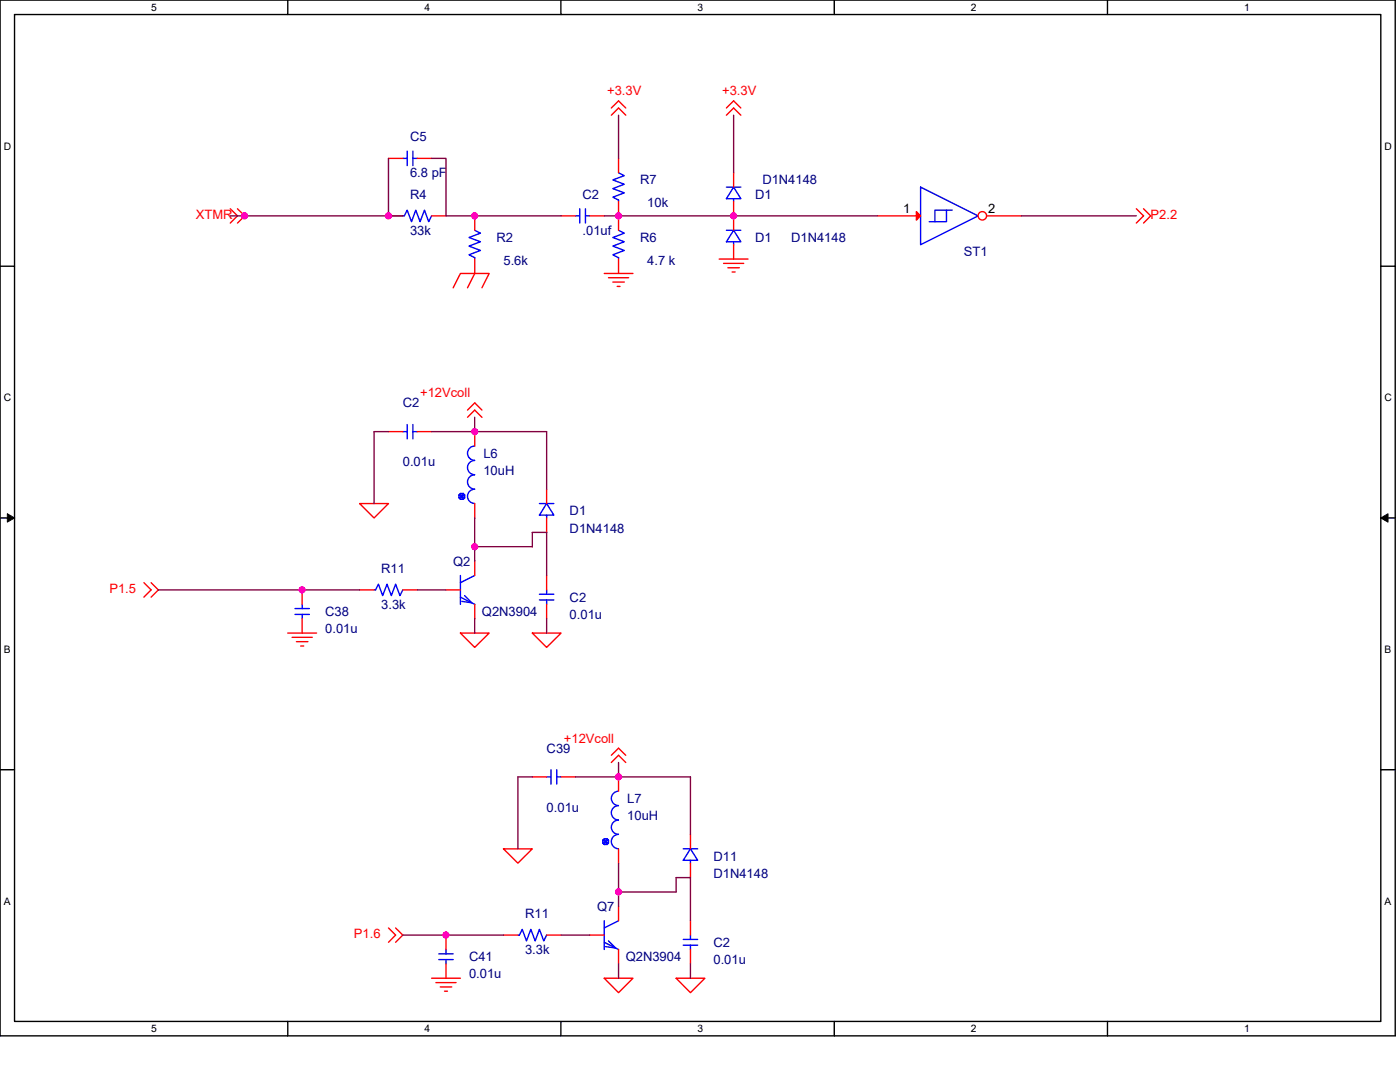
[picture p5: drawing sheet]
<svg xmlns="http://www.w3.org/2000/svg" width="279mm" height="216mm" viewBox="0 0 279 216" stroke-linecap="round" stroke-linejoin="round" font-family="sans-serif">
<path d="M0 0h278.4v206.7h-278.4zM2.9 2.9h272.7v200.9h-272.7z" fill="none" stroke="#000" stroke-width=".28"/>
<g fill="#fff">
<path d="M30.2 .3h1.1v2.3h-1.1z"/>
<path d="M30.2 204.1h1.1v2.3h-1.1z"/>
</g>
<path d="M57.4 0v2.9M57.4 203.8v2.9" fill="none" stroke="#000" stroke-width=".28"/>
<g fill="#fff">
<path d="M84.7 .3h1.1v2.3h-1.1z"/>
<path d="M84.7 204.1h1.1v2.3h-1.1z"/>
</g>
<path d="M112 0v2.9M112 203.8v2.9" fill="none" stroke="#000" stroke-width=".28"/>
<g fill="#fff">
<path d="M139.2 .3h1.2v2.3h-1.2z"/>
<path d="M139.2 204.1h1.2v2.3h-1.2z"/>
</g>
<path d="M166.5 0v2.9M166.5 203.8v2.9" fill="none" stroke="#000" stroke-width=".28"/>
<g fill="#fff">
<path d="M193.8 .3h1.1v2.3h-1.1z"/>
<path d="M193.8 204.1h1.1v2.3h-1.1z"/>
</g>
<path d="M221 0v2.9M221 203.8v2.9" fill="none" stroke="#000" stroke-width=".28"/>
<g fill="#fff">
<path d="M248.3 .3h1.1v2.3h-1.1z"/>
<path d="M248.3 204.1h1.1v2.3h-1.1z"/>
<path d="M.7 28h1.5v2.3h-1.5z"/>
<path d="M276.3 28h1.5v2.3h-1.5z"/>
<path d="M.7 78.2h1.5v2.3h-1.5z"/>
<path d="M276.3 78.2h1.5v2.3h-1.5z"/>
</g>
<path d="M0 53.1h2.9M275.6 53.1h2.8" fill="none" stroke="#000" stroke-width=".28"/>
<g fill="#fff">
<path d="M.7 128.5h1.4v2.2h-1.4z"/>
<path d="M276.3 128.5h1.4v2.2h-1.4z"/>
</g>
<path d="M0 103.4h2.9M275.6 103.4h2.8" fill="none" stroke="#000" stroke-width=".28"/>
<path d="M1.5 102.5l1.4 .9-1.4 .8zM275.6 103.4l1.4-.9v1.7z" fill="#000" stroke="#000" stroke-width=".2"/>
<g fill="#fff">
<path d="M.7 178.7h1.4v2.3h-1.4z"/>
<path d="M276.3 178.7h1.4v2.3h-1.4z"/>
</g>
<path d="M0 153.6h2.9M275.6 153.6h2.8" fill="none" stroke="#000" stroke-width=".28"/>
<g fill="none" stroke="#f00" stroke-width=".28">
<path d="M122 21.5l1.4-1.4 1.5 1.4M122 23l1.4-1.5 1.5 1.5M123.4 31.6v2.9M145 21.5l1.4-1.4 1.4 1.4M145 23l1.4-1.5 1.4 1.5M146.4 34.5v2.8M46 41.7l1.4 1.4-1.4 1.4M47.4 41.7l1.4 1.4-1.4 1.4M90.4 57.4l1.5-2.8h5.7l-1.4 2.8M94.7 51.7v2.9l-1.4 2.8M94.7 43.1v2.9M120.6 54.6h5.7"/>
<path d="M121.4 55.4h4.1M122.3 56.3h2.3M123.2 57.2h.5M123.4 40.2v5.8M123.4 51.7v2.9M143.5 51.7h5.8M144.4 52.6h4M145.3 53.4h2.3M146.1 54.3h.6M146.4 40.2v5.8M146.4 48.8v2.9M175.1 43.1h8.6"/>
<path d="M226.8 41.7l1.4 1.4-1.4 1.4M228.2 41.7l1.4 1.4-1.4 1.4M93.3 81.8l1.4-1.4 1.5 1.4M93.3 83.3l1.4-1.5 1.5 1.5M109.1 97.6v2.9M28.7 116.3l1.5 1.4-1.5 1.4M30.2 116.3l1.4 1.4-1.4 1.4M60.3 117.7v2.9M71.8 100.5h5.7l-2.8 2.9zM109.1 103.4v2.8M109.1 114.8v2.9M57.4 126.3h5.8"/>
<path d="M58.3 127.2h4M59.2 128h2.2M60 128.9h.6M60.3 123.4v2.9M91.9 126.3h5.7l-2.9 2.9zM106.2 126.3h5.8l-2.9 2.9zM109.1 120.6v2.8M122 150.7l1.4-1.4 1.5 1.4M122 152.1l1.4-1.4 1.5 1.4M100.5 169.4h5.7l-2.8 2.8zM137.8 172.2v2.9M137.8 166.5v2.9"/>
<path d="M77.5 185.2l1.5 1.4-1.5 1.4M79 185.2l1.4 1.4-1.4 1.4M86.1 195.2h5.8M87 196.1h4M87.9 196.9h2.2M88.7 197.8h.6M89 192.3v2.9M89 186.6v2.9M120.6 195.2h5.7l-2.9 2.9zM134.9 195.2h5.8l-2.9 2.9zM137.8 189.5v2.8M137.8 183.7v2.9"/>
</g>
<g fill="none" stroke="#00f" stroke-width=".28">
<path d="M123.4 34.5l1.2 .6-2.3 .8 2.3 .9-2.3 .8 2.3 .9-2.3 .8 1.1 .6v.3M145 37.3h2.8M146.4 39.6v.6M146.4 37.3l1.4 2.3h-2.8zM183.7 37.3l11.5 5.8-11.5 5.7zM94.7 46l1.2 .5-2.3 .9 2.3 .8-2.3 .9 2.3 .9-2.3 .8 1.1 .6v.3M123.4 46l1.2 .5-2.3 .9 2.3 .8-2.3 .9 2.3 .9-2.3 .8 1.1 .6v.3M145 46h2.8M146.4 48.2v.6M146.4 46l1.4 2.2h-2.8zM188.9 41.9v2.3h-3.5M190 41.9h-3.4v2.3"/>
<path d="M107.7 100.5h2.8M107.7 119.7h2.8M107.7 118.6h2.8M109.1 102.8v.6M109.1 117.7v.9M109.1 119.7v.9M109.1 100.5l1.4 2.3h-2.8zM58.9 122.6h2.8M58.9 121.4h2.8M60.3 120.6v.8M60.3 122.6v.8M136.4 169.4h2.8"/>
<path d="M137.8 171.7v.5M137.8 169.4l1.4 2.3h-2.8zM87.6 191.5h2.8M87.6 190.3h2.8M89 189.5v.8M89 191.5v.8M136.4 188.6h2.8M136.4 187.5h2.8M137.8 186.6v.9M137.8 188.6v.9"/>
</g>
<path d="M182.9 42.2l.8 .9-.8 .8z" fill="#f00" stroke="#f00" stroke-width=".28"/>
<circle cx="196" cy="43.1" r=".84" fill="#fff" stroke="#f00" stroke-width=".28"/>
<g fill="none" stroke="#f00" stroke-width=".28">
<path d="M77.5 31.6h2.9M83.3 31.6h2.8M77.5 43.1h2.9M86.1 43.1h2.9M112 43.1h2.8M117.7 43.1h2.9M196.9 43.1h6.9M77.5 86.1h2.9M83.3 86.1h2.8M94.7 86.1v2.9M71.8 117.7h2.9M80.4 117.7h2.9"/>
<path d="M89 117.7h2.9M94.7 112v2.8M94.7 100.5v2.9M94.7 120.6v2.8M106.2 155h2.9M112 155h2.8M123.4 155v2.9M123.4 169.4v2.8M100.5 186.6h2.9M109.1 186.6h2.9M117.7 186.6h2.9M123.4 180.8v2.9"/>
<path d="M123.4 189.5v2.8"/>
</g>
<g fill="none" stroke="#00f" stroke-width=".28">
<path d="M80.4 31.6h.9M81.3 30.2v2.8M82.4 30.2v2.8M82.4 31.6h.9M80.4 43.1h.3l.6-1.2 .8 2.3 .9-2.3 .8 2.3 .9-2.3 .9 2.3 .5-1.1M114.8 43.1h.9M115.7 41.7v2.8M116.8 41.7v2.8M116.8 43.1h.9M80.4 86.1h.9M81.3 84.7v2.9M82.4 84.7v2.9"/>
<path d="M82.4 86.1h.9M91.9 98.5l.6 1.1M92.5 98.5l.2 .3M92.5 98.5l-.6 1.1M92.5 98.5h-.6l-.3 .3M92.7 99.3l-.2 .3h-.6M92.7 98.8v.5M92.7 99.3l-1.1-.5v.5l.3 .3M92.7 98.8l-1.1 .5M94.7 97.6a1.42 1.42 0 0 0-1.4 1.4 1.42 1.42 0 0 0 1.4 1.5M94.7 89a1.43 1.43 0 0 0-1.4 1.4 1.43 1.43 0 0 0 1.4 1.5M94.7 91.9a1.42 1.42 0 0 0-1.4 1.4 1.42 1.42 0 0 0 1.4 1.4"/>
<path d="M94.7 94.7a1.43 1.43 0 0 0-1.4 1.5 1.43 1.43 0 0 0 1.4 1.4M74.7 117.7h.3l.5-1.1 .9 2.3 .8-2.3 .9 2.3 .9-2.3 .8 2.3 .6-1.2M91.9 114.8v5.8M91.9 119.1l2.8 1.5M92.7 118.9l1.5 1.4-2-.3M94.7 114.8l-2.8 1.5M109.1 155h.9M110 153.6v2.9M111.1 153.6v2.9M111.1 155h.9M123.4 157.9a1.43 1.43 0 0 0-1.4 1.4 1.43 1.43 0 0 0 1.4 1.4 1.44 1.44 0 0 0-1.4 1.5 1.44 1.44 0 0 0 1.4 1.4M120.6 167.4l.6 1.1"/>
<path d="M121.2 167.4l.2 .2M121.2 167.4l-.6 1.1M121.2 167.4h-.6l-.3 .2M121.4 168.2l-.2 .3h-.6M121.4 167.6v.6M121.4 168.2l-1.1-.6v.6l.3 .3M121.4 167.6l-1.1 .6M123.4 163.6a1.43 1.43 0 0 0-1.4 1.5 1.43 1.43 0 0 0 1.4 1.4 1.43 1.43 0 0 0-1.4 1.4 1.43 1.43 0 0 0 1.4 1.5M103.4 186.6h.3l.5-1.2 .9 2.3 .8-2.3 .9 2.3 .9-2.3 .8 2.3 .6-1.1M120.6 183.7v5.8M120.6 188l2.8 1.5M121.4 187.7l1.5 1.5-2-.3"/>
<path d="M123.4 183.7l-2.8 1.5"/>
</g>
<g fill="none" stroke="#800040" stroke-width=".28">
<path d="M77.5 31.6v11.5M86.1 31.6h2.9v11.5h23M123.4 23v8.6M146.4 23v11.5M46 43.1h31.5M77.5 43.1h2.9M120.6 43.1h54.5M203.8 43.1h23M77.5 86.1h-2.8v14.4M86.1 86.1h8.6M94.7 86.1h14.4v11.5M94.7 83.3v2.8"/>
<path d="M31.6 117.7h40.2M83.3 117.7h5.7M94.7 103.4v5.7M94.7 109.1h11.5v-2.9h2.9v8.6M94.7 109.1v2.9M94.7 123.4v2.9M109.1 123.4v2.9M106.2 155h-2.8v14.4M114.8 155h8.6M123.4 155h14.4v11.5M123.4 152.1v2.9M123.4 178h11.5v-2.9h2.9v8.6"/>
<path d="M123.4 172.2v5.8M123.4 178v2.8M80.4 186.6h20.1M112 186.6h5.7M123.4 192.3v2.9M137.8 192.3v2.9"/>
</g>
<g fill="#f0f" stroke="#f0f" stroke-width=".28">
<circle cx="94.7" cy="43.1" r=".57"/>
<circle cx="123.4" cy="43.1" r=".57"/>
<circle cx="146.4" cy="43.1" r=".57"/>
<circle cx="60.3" cy="117.7" r=".57"/>
<circle cx="48.8" cy="43.1" r=".57"/>
<circle cx="77.5" cy="43.1" r=".57"/>
<circle cx="94.7" cy="86.1" r=".57"/>
<circle cx="94.7" cy="109.1" r=".57"/>
<circle cx="123.4" cy="155" r=".57"/>
<circle cx="123.4" cy="178" r=".57"/>
<circle cx="89" cy="186.6" r=".57"/>
</g>
<g font-size="2.6" fill="#f00">
<text x="121.2" y="19">+3.3V</text>
<text x="144.1" y="19">+3.3V</text>
<text x="39.1" y="43.7">XTMR</text>
<text x="229.6" y="43.7">P2.2</text>
<text x="83.8" y="79.3">+12Vcoll</text>
<text x="21.8" y="118.3">P1.5</text>
<text x="112.5" y="148.2">+12Vcoll</text>
<text x="70.6" y="187.2">P1.6</text>
</g>
<g font-size="2.6" fill="#000080">
<text x="81.8" y="28.2">C5</text>
<text x="81.8" y="35.4">6.8 pF</text>
<text x="81.8" y="39.7">R4</text>
<text x="116.3" y="39.7">C2</text>
<text x="127.8" y="36.8">R7</text>
<text x="129.2" y="41.4">10k</text>
<text x="150.7" y="39.7">D1</text>
<text x="152.1" y="36.8">D1N4148</text>
<text x="81.8" y="46.8">33k</text>
<text x="116.3" y="46.8">.01uf</text>
<text x="99.1" y="48.3">R2</text>
<text x="100.5" y="52.9">5.6k</text>
<text x="127.8" y="48.3">R6</text>
<text x="129.2" y="52.9">4.7 k</text>
<text x="150.7" y="48.3">D1</text>
<text x="157.9" y="48.3">D1N4148</text>
<text x="192.3" y="51.2">ST1</text>
<text x="80.4" y="81.3">C2</text>
<text x="80.4" y="93">0.01u</text>
<text x="96.5" y="91.3">L6</text>
<text x="96.5" y="94.8">10uH</text>
<text x="113.7" y="102.8">D1</text>
<text x="113.7" y="106.3">D1N4148</text>
<text x="90.4" y="112.9">Q2</text>
<text x="76.1" y="114.3">R11</text>
<text x="64.9" y="122.9">C38</text>
<text x="76.1" y="121.5">3.3k</text>
<text x="96.2" y="122.9">Q2N3904</text>
<text x="113.7" y="120">C2</text>
<text x="113.7" y="123.5">0.01u</text>
<text x="64.9" y="126.3">0.01u</text>
<text x="109.1" y="150.2">C39</text>
<text x="109.1" y="161.9">0.01u</text>
<text x="125.2" y="160.2">L7</text>
<text x="125.2" y="163.7">10uH</text>
<text x="142.4" y="171.7">D11</text>
<text x="142.4" y="175.2">D1N4148</text>
<text x="104.8" y="183.2">R11</text>
<text x="119.1" y="181.7">Q7</text>
<text x="93.6" y="191.8">C41</text>
<text x="104.8" y="190.4">3.3k</text>
<text x="124.9" y="191.8">Q2N3904</text>
<text x="142.4" y="188.9">C2</text>
<text x="93.6" y="195.2">0.01u</text>
<text x="142.4" y="192.4">0.01u</text>
</g>
<g font-size="2.6">
<text x="180.3" y="42.5">1</text>
<text x="197.2" y="42.5">2</text>
</g>
<g font-size="2">
<text x="30.2" y="2.2">5</text>
<text x="84.7" y="2.2">4</text>
<text x="139.2" y="2.2">3</text>
<text x="193.8" y="2.2">2</text>
<text x="248.3" y="2.2">1</text>
<text x=".7" y="29.8">D</text>
<text x="276.3" y="29.8">D</text>
<text x=".7" y="80.1">C</text>
<text x="276.3" y="80.1">C</text>
<text x=".7" y="130.3">B</text>
<text x="276.3" y="130.3">B</text>
<text x=".7" y="180.5">A</text>
<text x="276.3" y="180.5">A</text>
<text x="30.2" y="206">5</text>
<text x="84.7" y="206">4</text>
<text x="139.2" y="206">3</text>
<text x="193.8" y="206">2</text>
<text x="248.3" y="206">1</text>
</g>
</svg>
